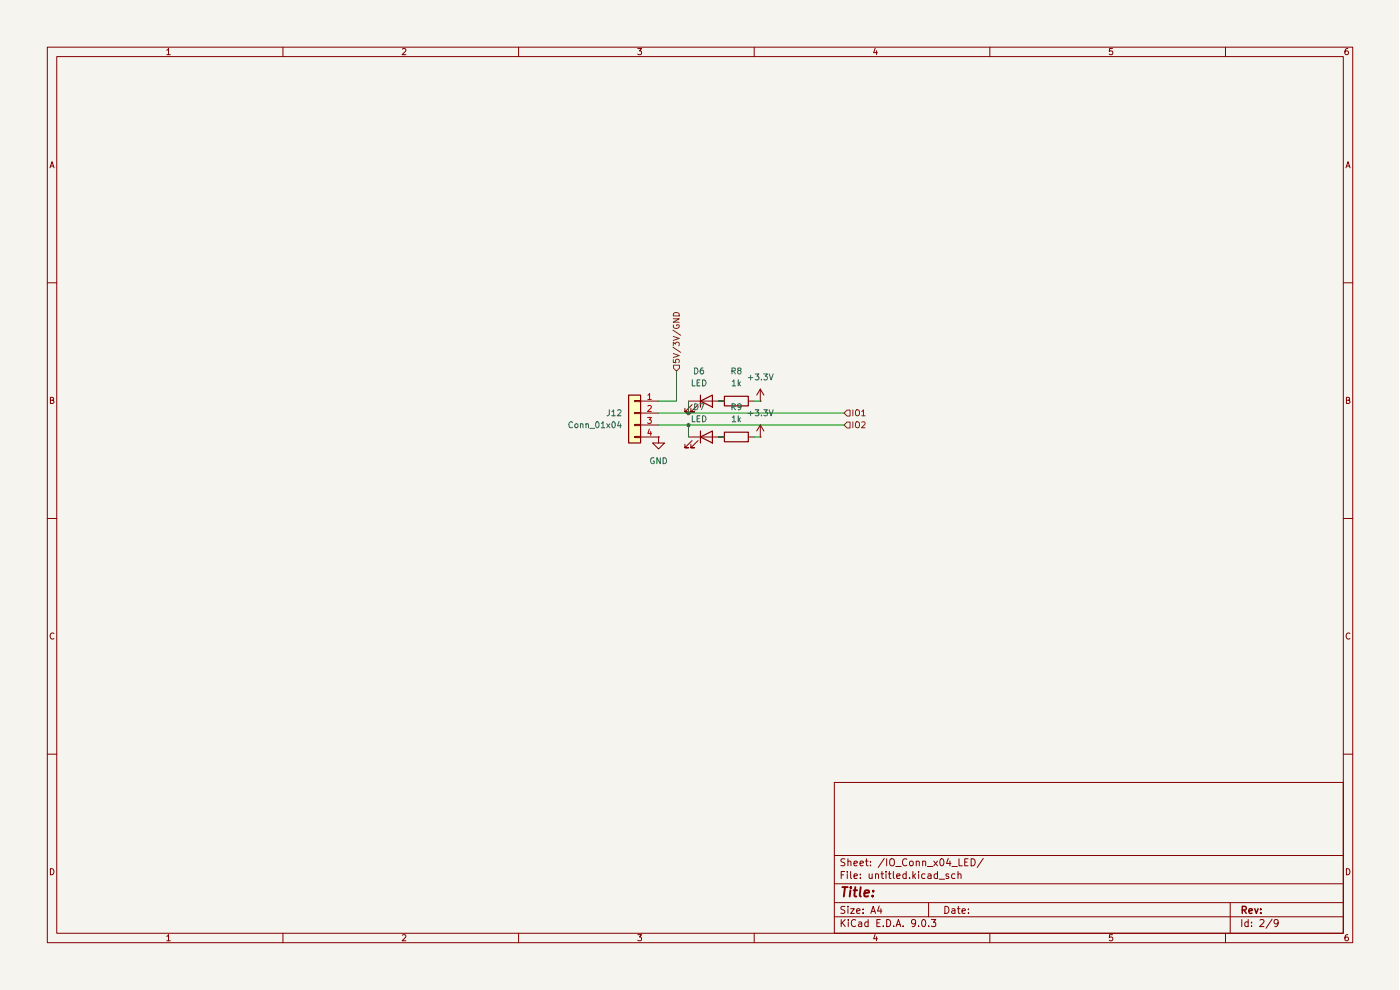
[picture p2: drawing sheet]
(kicad_sch
 (version 20250114)
 (generator "eeschema")
 (generator_version "9.0")
 (paper "A4")
 (lib_symbols
  (symbol "Connector_Generic:Conn_01x04"
   (pin_names
    (offset 1.016) (hide yes)) (exclude_from_sim no) (in_bom yes) (on_board yes)
   (property "Reference" "J" (at 0 5.08 0) (effects (font (size 1.27 1.27))))
   (property "Value" "Conn_01x04" (at 0 -7.62 0) (effects (font (size 1.27 1.27))))
   (property "Footprint" "" (at 0 0 0) (effects (font (size 1.27 1.27)) (hide yes)))
   (property "Datasheet" "~" (at 0 0 0) (effects (font (size 1.27 1.27)) (hide yes)))
   (property "Description" "Generic connector, single row, 01x04, script generated (kicad-library-utils/schlib/autogen/connector/)" (at 0 0 0) (effects (font (size 1.27 1.27)) (hide yes)))
   (symbol "Conn_01x04_1_1"
    (rectangle (start -1.27 3.81) (end 1.27 -6.35) (stroke (width 0.254) (type default)) (fill (type background)))
    (rectangle (start -1.27 2.667) (end 0 2.413) (stroke (width 0.1524) (type default)) (fill (type none)))
    (rectangle (start -1.27 0.127) (end 0 -0.127) (stroke (width 0.1524) (type default)) (fill (type none)))
    (rectangle (start -1.27 -2.413) (end 0 -2.667) (stroke (width 0.1524) (type default)) (fill (type none)))
    (rectangle (start -1.27 -4.953) (end 0 -5.207) (stroke (width 0.1524) (type default)) (fill (type none)))
    (pin passive line (at -5.08 2.54 0) (length 3.81) (name "Pin_1" (effects (font (size 1.27 1.27)))) (number "1" (effects (font (size 1.27 1.27)))))
    (pin passive line (at -5.08 0 0) (length 3.81) (name "Pin_2" (effects (font (size 1.27 1.27)))) (number "2" (effects (font (size 1.27 1.27)))))
    (pin passive line (at -5.08 -2.54 0) (length 3.81) (name "Pin_3" (effects (font (size 1.27 1.27)))) (number "3" (effects (font (size 1.27 1.27)))))
    (pin passive line (at -5.08 -5.08 0) (length 3.81) (name "Pin_4" (effects (font (size 1.27 1.27)))) (number "4" (effects (font (size 1.27 1.27))))))
   (embedded_fonts no))
  (symbol "Device:LED"
   (pin_numbers (hide yes))
   (pin_names
    (offset 1.016) (hide yes)) (exclude_from_sim no) (in_bom yes) (on_board yes)
   (property "Reference" "D" (at 0 2.54 0) (effects (font (size 1.27 1.27))))
   (property "Value" "LED" (at 0 -2.54 0) (effects (font (size 1.27 1.27))))
   (property "Footprint" "" (at 0 0 0) (effects (font (size 1.27 1.27)) (hide yes)))
   (property "Datasheet" "~" (at 0 0 0) (effects (font (size 1.27 1.27)) (hide yes)))
   (property "Description" "Light emitting diode" (at 0 0 0) (effects (font (size 1.27 1.27)) (hide yes)))
   (property "Sim.Pins" "1=K 2=A" (at 0 0 0) (effects (font (size 1.27 1.27)) (hide yes)))
   (symbol "LED_0_1"
    (polyline (pts (xy -3.048 -0.762) (xy -4.572 -2.286) (xy -3.81 -2.286) (xy -4.572 -2.286) (xy -4.572 -1.524)) (stroke (width 0) (type default)) (fill (type none)))
    (polyline (pts (xy -1.778 -0.762) (xy -3.302 -2.286) (xy -2.54 -2.286) (xy -3.302 -2.286) (xy -3.302 -1.524)) (stroke (width 0) (type default)) (fill (type none)))
    (polyline (pts (xy -1.27 0) (xy 1.27 0)) (stroke (width 0) (type default)) (fill (type none)))
    (polyline (pts (xy -1.27 -1.27) (xy -1.27 1.27)) (stroke (width 0.254) (type default)) (fill (type none)))
    (polyline (pts (xy 1.27 -1.27) (xy 1.27 1.27) (xy -1.27 0) (xy 1.27 -1.27)) (stroke (width 0.254) (type default)) (fill (type none))))
   (symbol "LED_1_1"
    (pin passive line (at -3.81 0 0) (length 2.54) (name "K" (effects (font (size 1.27 1.27)))) (number "1" (effects (font (size 1.27 1.27)))))
    (pin passive line (at 3.81 0 180) (length 2.54) (name "A" (effects (font (size 1.27 1.27)))) (number "2" (effects (font (size 1.27 1.27))))))
   (embedded_fonts no))
  (symbol "Device:R"
   (pin_numbers (hide yes))
   (pin_names
    (offset 0)) (exclude_from_sim no) (in_bom yes) (on_board yes)
   (property "Reference" "R" (at 2.032 0 90) (effects (font (size 1.27 1.27))))
   (property "Value" "R" (at 0 0 90) (effects (font (size 1.27 1.27))))
   (property "Footprint" "" (at -1.778 0 90) (effects (font (size 1.27 1.27)) (hide yes)))
   (property "Datasheet" "~" (at 0 0 0) (effects (font (size 1.27 1.27)) (hide yes)))
   (property "Description" "Resistor" (at 0 0 0) (effects (font (size 1.27 1.27)) (hide yes)))
   (symbol "R_0_1"
    (rectangle (start -1.016 -2.54) (end 1.016 2.54) (stroke (width 0.254) (type default)) (fill (type none))))
   (symbol "R_1_1"
    (pin passive line (at 0 3.81 270) (length 1.27) (name "~" (effects (font (size 1.27 1.27)))) (number "1" (effects (font (size 1.27 1.27)))))
    (pin passive line (at 0 -3.81 90) (length 1.27) (name "~" (effects (font (size 1.27 1.27)))) (number "2" (effects (font (size 1.27 1.27))))))
   (embedded_fonts no))
  (symbol "power:+3.3V"
   (power)
   (pin_numbers (hide yes))
   (pin_names
    (offset 0) (hide yes)) (exclude_from_sim no) (in_bom yes) (on_board yes)
   (property "Reference" "#PWR" (at 0 -3.81 0) (effects (font (size 1.27 1.27)) (hide yes)))
   (property "Value" "+3.3V" (at 0 3.556 0) (effects (font (size 1.27 1.27))))
   (property "Footprint" "" (at 0 0 0) (effects (font (size 1.27 1.27)) (hide yes)))
   (property "Datasheet" "" (at 0 0 0) (effects (font (size 1.27 1.27)) (hide yes)))
   (property "Description" "Power symbol creates a global label with name \"+3.3V\"" (at 0 0 0) (effects (font (size 1.27 1.27)) (hide yes)))
   (symbol "+3.3V_0_1"
    (polyline (pts (xy -0.762 1.27) (xy 0 2.54)) (stroke (width 0) (type default)) (fill (type none)))
    (polyline (pts (xy 0 2.54) (xy 0.762 1.27)) (stroke (width 0) (type default)) (fill (type none)))
    (polyline (pts (xy 0 0) (xy 0 2.54)) (stroke (width 0) (type default)) (fill (type none))))
   (symbol "+3.3V_1_1"
    (pin power_in line (at 0 0 90) (length 0) (name "~" (effects (font (size 1.27 1.27)))) (number "1" (effects (font (size 1.27 1.27))))))
   (embedded_fonts no))
  (symbol "power:GND"
   (power)
   (pin_numbers (hide yes))
   (pin_names
    (offset 0) (hide yes)) (exclude_from_sim no) (in_bom yes) (on_board yes)
   (property "Reference" "#PWR" (at 0 -6.35 0) (effects (font (size 1.27 1.27)) (hide yes)))
   (property "Value" "GND" (at 0 -3.81 0) (effects (font (size 1.27 1.27))))
   (property "Footprint" "" (at 0 0 0) (effects (font (size 1.27 1.27)) (hide yes)))
   (property "Datasheet" "" (at 0 0 0) (effects (font (size 1.27 1.27)) (hide yes)))
   (property "Description" "Power symbol creates a global label with name \"GND\" , ground" (at 0 0 0) (effects (font (size 1.27 1.27)) (hide yes)))
   (symbol "GND_0_1"
    (polyline (pts (xy 0 0) (xy 0 -1.27) (xy 1.27 -1.27) (xy 0 -2.54) (xy -1.27 -1.27) (xy 0 -1.27)) (stroke (width 0) (type default)) (fill (type none))))
   (symbol "GND_1_1"
    (pin power_in line (at 0 0 270) (length 0) (name "~" (effects (font (size 1.27 1.27)))) (number "1" (effects (font (size 1.27 1.27))))))
   (embedded_fonts no)))
 (junction
  (at 146.05 90.17)
  (diameter 0)
  (color 0 0 0 0))
 (junction
  (at 146.05 87.63)
  (diameter 0)
  (color 0 0 0 0))
 (wire
  (pts (xy 146.05 90.17) (xy 146.05 92.71))
  (stroke (width 0) (type default)))
 (wire
  (pts (xy 143.51 78.74) (xy 143.51 85.09))
  (stroke (width 0) (type default)))
 (wire
  (pts (xy 152.4 85.09) (xy 153.67 85.09))
  (stroke (width 0) (type default)))
 (wire
  (pts (xy 160.02 85.09) (xy 161.29 85.09))
  (stroke (width 0) (type default)))
 (wire
  (pts (xy 146.05 85.09) (xy 146.05 87.63))
  (stroke (width 0) (type default)))
 (wire
  (pts (xy 146.05 87.63) (xy 139.7 87.63))
  (stroke (width 0) (type default)))
 (wire
  (pts (xy 146.05 90.17) (xy 179.07 90.17))
  (stroke (width 0) (type default)))
 (wire
  (pts (xy 161.29 92.71) (xy 160.02 92.71))
  (stroke (width 0) (type default)))
 (wire
  (pts (xy 146.05 90.17) (xy 139.7 90.17))
  (stroke (width 0) (type default)))
 (wire
  (pts (xy 143.51 85.09) (xy 139.7 85.09))
  (stroke (width 0) (type default)))
 (wire
  (pts (xy 146.05 87.63) (xy 179.07 87.63))
  (stroke (width 0) (type default)))
 (wire
  (pts (xy 152.4 92.71) (xy 153.67 92.71))
  (stroke (width 0) (type default)))
 (hierarchical_label "5V{slash}3V{slash}GND"
  (shape input)
  (at 143.51 78.74 90)
  (effects (font (size 1.27 1.27)) (justify left)))
 (hierarchical_label "IO2"
  (shape input)
  (at 179.07 90.17 0)
  (effects (font (size 1.27 1.27)) (justify left)))
 (hierarchical_label "IO1"
  (shape input)
  (at 179.07 87.63 0)
  (effects (font (size 1.27 1.27)) (justify left)))
 (symbol
  (lib_id "Device:LED")
  (at 149.86 92.71 0)
  (unit 1)
  (exclude_from_sim no)
  (in_bom yes)
  (on_board yes)
  (dnp no)
  (fields_autoplaced yes)
  (property "Reference" "D7" (at 148.2725 86.36 0) (effects (font (size 1.27 1.27))))
  (property "Value" "LED" (at 148.2725 88.9 0) (effects (font (size 1.27 1.27))))
  (property "Footprint" "LED_SMD:LED_0603_1608Metric" (at 149.86 92.71 0) (effects (font (size 1.27 1.27)) (hide yes)))
  (property "Datasheet" "~" (at 149.86 92.71 0) (effects (font (size 1.27 1.27)) (hide yes)))
  (property "Description" "Light emitting diode" (at 149.86 92.71 0) (effects (font (size 1.27 1.27)) (hide yes)))
  (property "Sim.Pins" "1=K 2=A" (at 149.86 92.71 0) (effects (font (size 1.27 1.27)) (hide yes)))
  (pin "2")
  (pin "1")
  (instances (project "cirkit" (path "" (reference "D13") (unit 1)) (path "" (reference "D15") (unit 1)) (path "" (reference "D7") (unit 1)) (path "" (reference "D11") (unit 1)) (path "" (reference "D21") (unit 1)) (path "" (reference "D19") (unit 1)) (path "" (reference "D9") (unit 1)) (path "" (reference "D17") (unit 1)))))
 (symbol
  (lib_id "Device:LED")
  (at 149.86 85.09 0)
  (unit 1)
  (exclude_from_sim no)
  (in_bom yes)
  (on_board yes)
  (dnp no)
  (fields_autoplaced yes)
  (property "Reference" "D6" (at 148.2725 78.74 0) (effects (font (size 1.27 1.27))))
  (property "Value" "LED" (at 148.2725 81.28 0) (effects (font (size 1.27 1.27))))
  (property "Footprint" "LED_SMD:LED_0603_1608Metric" (at 149.86 85.09 0) (effects (font (size 1.27 1.27)) (hide yes)))
  (property "Datasheet" "~" (at 149.86 85.09 0) (effects (font (size 1.27 1.27)) (hide yes)))
  (property "Description" "Light emitting diode" (at 149.86 85.09 0) (effects (font (size 1.27 1.27)) (hide yes)))
  (property "Sim.Pins" "1=K 2=A" (at 149.86 85.09 0) (effects (font (size 1.27 1.27)) (hide yes)))
  (pin "2")
  (pin "1")
  (instances (project "cirkit" (path "" (reference "D12") (unit 1)) (path "" (reference "D14") (unit 1)) (path "" (reference "D6") (unit 1)) (path "" (reference "D10") (unit 1)) (path "" (reference "D20") (unit 1)) (path "" (reference "D18") (unit 1)) (path "" (reference "D8") (unit 1)) (path "" (reference "D16") (unit 1)))))
 (symbol
  (lib_id "Device:R")
  (at 156.21 85.09 270)
  (unit 1)
  (exclude_from_sim no)
  (in_bom yes)
  (on_board yes)
  (dnp no)
  (fields_autoplaced yes)
  (property "Reference" "R8" (at 156.21 78.74 90) (effects (font (size 1.27 1.27))))
  (property "Value" "1k" (at 156.21 81.28 90) (effects (font (size 1.27 1.27))))
  (property "Footprint" "Resistor_SMD:R_0603_1608Metric" (at 156.21 83.312 90) (effects (font (size 1.27 1.27)) (hide yes)))
  (property "Datasheet" "~" (at 156.21 85.09 0) (effects (font (size 1.27 1.27)) (hide yes)))
  (property "Description" "Resistor" (at 156.21 85.09 0) (effects (font (size 1.27 1.27)) (hide yes)))
  (pin "2")
  (pin "1")
  (instances (project "cirkit" (path "" (reference "R14") (unit 1)) (path "" (reference "R16") (unit 1)) (path "" (reference "R8") (unit 1)) (path "" (reference "R12") (unit 1)) (path "" (reference "R22") (unit 1)) (path "" (reference "R20") (unit 1)) (path "" (reference "R10") (unit 1)) (path "" (reference "R18") (unit 1)))))
 (symbol
  (lib_id "power:+3.3V")
  (at 161.29 85.09 0)
  (unit 1)
  (exclude_from_sim no)
  (in_bom yes)
  (on_board yes)
  (dnp no)
  (fields_autoplaced yes)
  (property "Reference" "#PWR038" (at 161.29 88.9 0) (effects (font (size 1.27 1.27)) (hide yes)))
  (property "Value" "+3.3V" (at 161.29 80.01 0) (effects (font (size 1.27 1.27))))
  (property "Footprint" "" (at 161.29 85.09 0) (effects (font (size 1.27 1.27)) (hide yes)))
  (property "Datasheet" "" (at 161.29 85.09 0) (effects (font (size 1.27 1.27)) (hide yes)))
  (property "Description" "Power symbol creates a global label with name \"+3.3V\"" (at 161.29 85.09 0) (effects (font (size 1.27 1.27)) (hide yes)))
  (pin "1")
  (instances (project "cirkit" (path "" (reference "#PWR047") (unit 1)) (path "" (reference "#PWR050") (unit 1)) (path "" (reference "#PWR038") (unit 1)) (path "" (reference "#PWR044") (unit 1)) (path "" (reference "#PWR059") (unit 1)) (path "" (reference "#PWR056") (unit 1)) (path "" (reference "#PWR041") (unit 1)) (path "" (reference "#PWR053") (unit 1)))))
 (symbol
  (lib_id "Device:R")
  (at 156.21 92.71 270)
  (unit 1)
  (exclude_from_sim no)
  (in_bom yes)
  (on_board yes)
  (dnp no)
  (fields_autoplaced yes)
  (property "Reference" "R9" (at 156.21 86.36 90) (effects (font (size 1.27 1.27))))
  (property "Value" "1k" (at 156.21 88.9 90) (effects (font (size 1.27 1.27))))
  (property "Footprint" "Resistor_SMD:R_0603_1608Metric" (at 156.21 90.932 90) (effects (font (size 1.27 1.27)) (hide yes)))
  (property "Datasheet" "~" (at 156.21 92.71 0) (effects (font (size 1.27 1.27)) (hide yes)))
  (property "Description" "Resistor" (at 156.21 92.71 0) (effects (font (size 1.27 1.27)) (hide yes)))
  (pin "2")
  (pin "1")
  (instances (project "cirkit" (path "" (reference "R15") (unit 1)) (path "" (reference "R17") (unit 1)) (path "" (reference "R9") (unit 1)) (path "" (reference "R13") (unit 1)) (path "" (reference "R23") (unit 1)) (path "" (reference "R21") (unit 1)) (path "" (reference "R11") (unit 1)) (path "" (reference "R19") (unit 1)))))
 (symbol
  (lib_id "power:GND")
  (at 139.7 92.71 0)
  (unit 1)
  (exclude_from_sim no)
  (in_bom yes)
  (on_board yes)
  (dnp no)
  (fields_autoplaced yes)
  (property "Reference" "#PWR037" (at 139.7 99.06 0) (effects (font (size 1.27 1.27)) (hide yes)))
  (property "Value" "GND" (at 139.7 97.79 0) (effects (font (size 1.27 1.27))))
  (property "Footprint" "" (at 139.7 92.71 0) (effects (font (size 1.27 1.27)) (hide yes)))
  (property "Datasheet" "" (at 139.7 92.71 0) (effects (font (size 1.27 1.27)) (hide yes)))
  (property "Description" "Power symbol creates a global label with name \"GND\" , ground" (at 139.7 92.71 0) (effects (font (size 1.27 1.27)) (hide yes)))
  (pin "1")
  (instances (project "cirkit" (path "" (reference "#PWR046") (unit 1)) (path "" (reference "#PWR049") (unit 1)) (path "" (reference "#PWR037") (unit 1)) (path "" (reference "#PWR043") (unit 1)) (path "" (reference "#PWR058") (unit 1)) (path "" (reference "#PWR055") (unit 1)) (path "" (reference "#PWR040") (unit 1)) (path "" (reference "#PWR052") (unit 1)))))
 (symbol
  (lib_id "power:+3.3V")
  (at 161.29 92.71 0)
  (unit 1)
  (exclude_from_sim no)
  (in_bom yes)
  (on_board yes)
  (dnp no)
  (fields_autoplaced yes)
  (property "Reference" "#PWR039" (at 161.29 96.52 0) (effects (font (size 1.27 1.27)) (hide yes)))
  (property "Value" "+3.3V" (at 161.29 87.63 0) (effects (font (size 1.27 1.27))))
  (property "Footprint" "" (at 161.29 92.71 0) (effects (font (size 1.27 1.27)) (hide yes)))
  (property "Datasheet" "" (at 161.29 92.71 0) (effects (font (size 1.27 1.27)) (hide yes)))
  (property "Description" "Power symbol creates a global label with name \"+3.3V\"" (at 161.29 92.71 0) (effects (font (size 1.27 1.27)) (hide yes)))
  (pin "1")
  (instances (project "cirkit" (path "" (reference "#PWR048") (unit 1)) (path "" (reference "#PWR051") (unit 1)) (path "" (reference "#PWR039") (unit 1)) (path "" (reference "#PWR045") (unit 1)) (path "" (reference "#PWR060") (unit 1)) (path "" (reference "#PWR057") (unit 1)) (path "" (reference "#PWR042") (unit 1)) (path "" (reference "#PWR054") (unit 1)))))
 (symbol
  (lib_id "Connector_Generic:Conn_01x04")
  (at 134.62 87.63 0)
  (mirror y)
  (unit 1)
  (exclude_from_sim no)
  (in_bom yes)
  (on_board yes)
  (dnp no)
  (fields_autoplaced yes)
  (property "Reference" "J12" (at 132.08 87.6299 0) (effects (font (size 1.27 1.27)) (justify left)))
  (property "Value" "Conn_01x04" (at 132.08 90.1699 0) (effects (font (size 1.27 1.27)) (justify left)))
  (property "Footprint" "Connector_JST:JST_XH_S4B-XH-A_1x04_P2.50mm_Horizontal" (at 134.62 87.63 0) (effects (font (size 1.27 1.27)) (hide yes)))
  (property "Datasheet" "~" (at 134.62 87.63 0) (effects (font (size 1.27 1.27)) (hide yes)))
  (property "Description" "Generic connector, single row, 01x04, script generated (kicad-library-utils/schlib/autogen/connector/)" (at 134.62 87.63 0) (effects (font (size 1.27 1.27)) (hide yes)))
  (pin "3")
  (pin "1")
  (pin "2")
  (pin "4")
  (instances (project "cirkit" (path "" (reference "J15") (unit 1)) (path "" (reference "J16") (unit 1)) (path "" (reference "J12") (unit 1)) (path "" (reference "J14") (unit 1)) (path "" (reference "J19") (unit 1)) (path "" (reference "J18") (unit 1)) (path "" (reference "J13") (unit 1)) (path "" (reference "J17") (unit 1))))))
